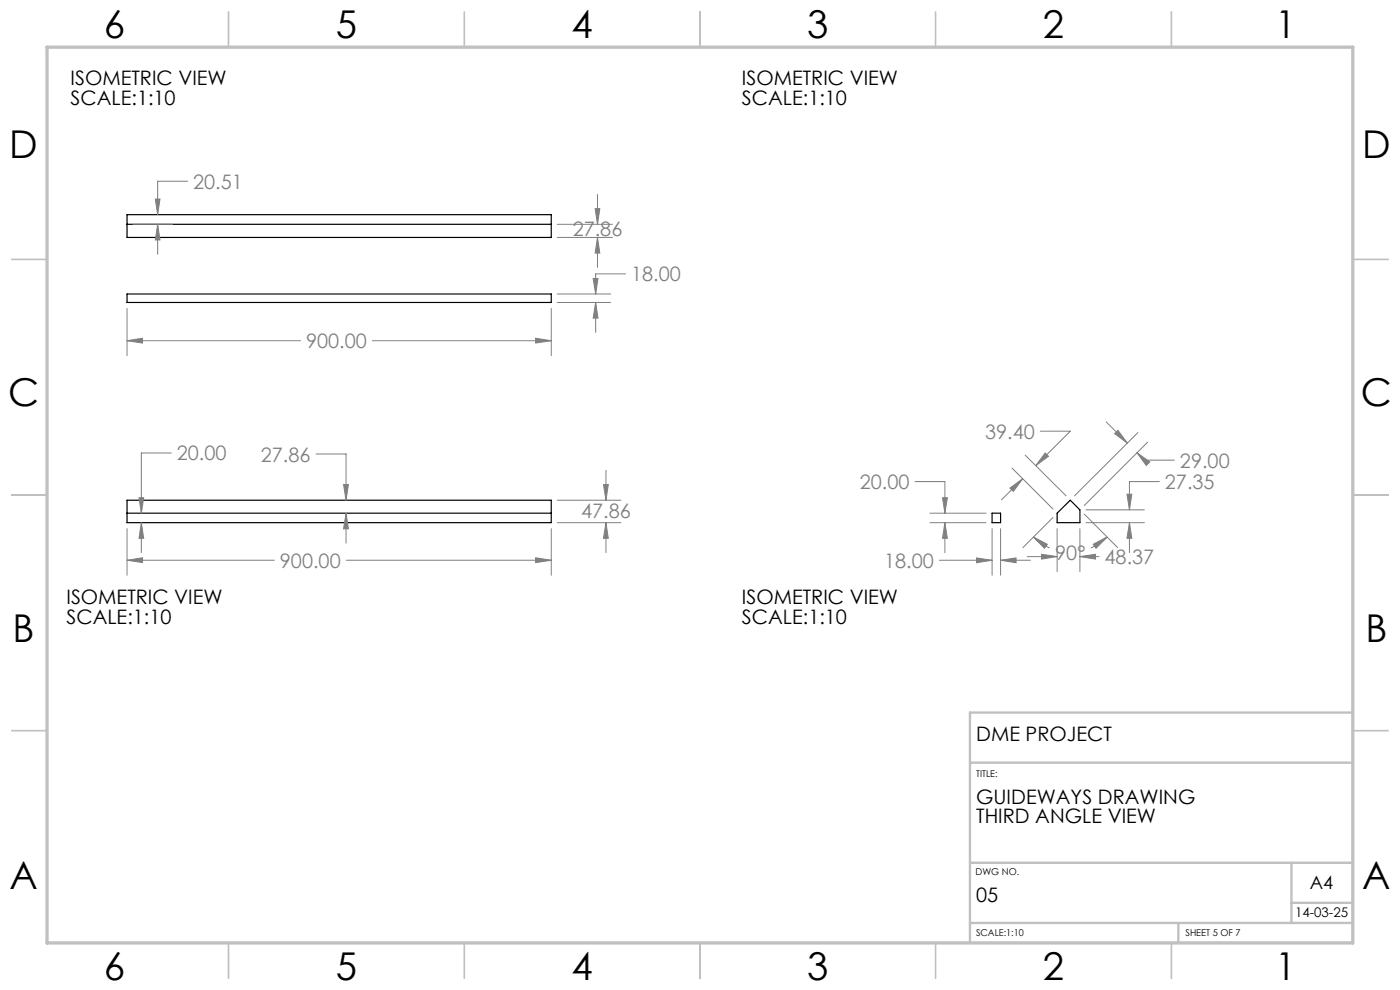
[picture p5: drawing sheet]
<svg xmlns="http://www.w3.org/2000/svg" width="297mm" height="210mm" viewBox="0 0 297 210" stroke-linecap="round" stroke-linejoin="round" font-family="sans-serif">
<path d="M27 45.5h89.9v4.9h-89.9zM27 47.6h89.9M27 62.4h89.9v1.8h-89.9zM27 106.1h89.9v4.8h-89.9zM27 108.9h89.9M210.5 108.9h1.8v2h-1.8zM224.3 108.9l2.7-2.8 2.1 2.1v2.7h-4.8z" fill="none" stroke="#000" stroke-width=".25"/>
<g fill="none" stroke="#808080" stroke-width=".21">
<path d="M39.8 38.4h-6.4v7.1M28.2 47.6h8.4M32.9 42.2h1l-.5 3.3zM33.4 47.6l.5 3.3h-1zM33.4 47.6v6.3M118.2 47.6h11.7M118.2 50.4h11.7M125.8 59.1h1.1l-.5 3.3zM126.3 44.3h.9l-.4 3.3zM126.8 50.4l.4 3.3h-.9zM126.8 41.2v6.4M126.8 50.4v6.3"/>
<path d="M132.7 58.1h-6.3v4.3M27 72.3l3.2-.6v1.1zM27 65.4v10.1M27 72.3h36.7M79 72.3h37.9M113.6 71.7l3.3 .6-3.3 .5zM116.9 65.4v10.1M118.2 62.4h11.3M118.2 64.2h11.3M126.4 64.2l.5 3.3h-1.1zM126.4 64.2v6.3M36.3 96.1h-6.3v12.8"/>
<path d="M67.1 96.3h6.3v9.8M128.6 99.8v6.3M214.7 99.3l8.7 8.7M217.5 96.5l8.7 8.7M220.7 91.5h6.3l-7.3 7.3M221.7 96.1l.7 .7-2.7 2zM234.7 89.5l4.4 4.5M236.5 92l.7-.7 1.9 2.7zM241.2 96l2.7 2-.7 .7zM241.2 96l1.6 1.6h6.3M241.4 91.7l-13.5 13.5M243.5 93.8l-13.5 13.4"/>
<path d="M27 118.8l3.2-.5v1zM27 112.1v9.9M27 118.8h31.2M29.5 105.6h1l-.5 3.3zM30 110.9l.5 3.3h-1zM30 110.9v6.3M72.9 102.8h1l-.5 3.3zM73.4 108.9l.5 3.3h-1zM73.4 108.9v6.3M73.4 118.8h43.5M113.6 118.3l3.3 .5-3.3 .5zM116.9 112.1v9.9"/>
<path d="M118.2 106.1h13.5M118.2 110.9h13.5M128 102.8h1l-.4 3.3zM128.6 110.9l.4 3.3h-1zM128.6 110.9v6.3M194.1 102.2h6.3v6.7M197.3 110.9h11.9M197.3 108.9h11.9M199.3 118.8h11.2M200 105.6h1l-.6 3.3zM200.4 110.9l.6 3.3h-1zM200.4 110.9v6.3"/>
<path d="M207.2 118.3l3.3 .5-3.3 .6zM210.5 112.1v9.9M212.3 118.8l3.2-.5v1.1zM212.3 118.8h6.3M212.3 112.1v9.9M214.2 103.5l2.8-1.9-2 2.6zM217 101.6l-4.6 4.4M217.9 118.1h6.4M219.2 113.9l3 1.6-.6 .8zM219.2 113.9a10.7 10.7 0 0 0 3.5 2.3M220.9 117.6l3.4 .5-3.4 .5zM223.4 109.8l-6.4 6.4"/>
<path d="M224.3 112.1v9.1M229.1 118.1l3.3-.5v1zM229.1 112.1v9.1M229.1 118.1h4.1M230 109l7.1 7.2M230.4 110.9h12.4M230.4 108.2h12.4M231.9 115.5l3-1.6-2.4 2.4zM234.9 113.9a10.7 10.7 0 0 1-3.5 2.3M239.1 104.8h1l-.5 3.4zM239.6 110.9l.5 3.3h-1zM239.6 110.9v6.3"/>
<path d="M246 102.2h-6.4v6"/>
</g>
<g fill="none" stroke="#c0c0c0" stroke-width=".35">
<path d="M48.5 2.5v7.5M98.5 2.5v7.5M148.5 2.5v7.5M198.5 2.5v7.5M248.5 2.5v7.5M2.5 55h7.5M287 55h7.5M2.5 105h7.5M287 105h7.5M2.5 155h7.5M287 155h7.5M48.5 200v7.5"/>
<path d="M98.5 200v7.5M148.5 200v7.5M198.5 200v7.5M248.5 200v7.5"/>
</g>
<path d="M287 151.2h-81.2v48.8M205.8 161.8h81.2M205.8 195.8h81.2M205.8 183h81.2M250 195.8v4.2M274 183v12.8M274 191.5h13" fill="none" stroke="#c0c0c0" stroke-width=".5"/>
<path d="M10 10h277v190h-277z" fill="none" stroke="#c0c0c0" stroke-width=".7"/>
<path d="M113.6 118.3l3.3 .5-3.3 .5zM27 118.8l3.2-.5v1zM128 102.8h1l-.4 3.3zM128.6 110.9l.4 3.3h-1zM29.5 105.6h1l-.5 3.3zM30 110.9l.5 3.3h-1zM73.4 108.9l.5 3.3h-1zM72.9 102.8h1l-.5 3.3zM113.6 71.7l3.3 .6-3.3 .5zM27 72.3l3.2-.6v1.1zM125.8 59.1h1.1l-.5 3.3zM126.4 64.2l.5 3.3h-1.1zM126.3 44.3h.9l-.4 3.3zM126.8 50.4l.4 3.3h-.9zM32.9 42.2h1l-.5 3.3zM33.4 47.6l.5 3.3h-1zM200 105.6h1l-.6 3.3zM200.4 110.9l.6 3.3h-1zM207.2 118.3l3.3 .5-3.3 .6zM212.3 118.8l3.2-.5v1.1zM220.9 117.6l3.4 .5-3.4 .5zM229.1 118.1l3.3-.5v1zM239.6 110.9l.5 3.3h-1zM239.1 104.8h1l-.5 3.4zM241.2 96l2.7 2-.7 .7zM236.5 92l.7-.7 1.9 2.7zM221.7 96.1l.7 .7-2.7 2zM214.2 103.5l2.8-1.9-2 2.6zM219.2 113.9l3 1.6-.6 .8zM231.9 115.5l3-1.6-2.4 2.4z" fill="#808080"/>
<g font-size="8.1">
<text x="22" y="8">6</text>
<text x="71.2" y="8">5</text>
<text x="121.2" y="8">4</text>
<text x="171.3" y="8">3</text>
<text x="221.3" y="8">2</text>
<text x="270.5" y="8">1</text>
<text x="2" y="33.6">D</text>
<text x="289" y="33.6">D</text>
<text x="1.7" y="86.1">C</text>
<text x="288.7" y="86.1">C</text>
<text x="2.7" y="136.1">B</text>
<text x="289.7" y="136.1">B</text>
<text x="2" y="188.6">A</text>
<text x="289" y="188.6">A</text>
<text x="22" y="208">6</text>
<text x="71.2" y="208">5</text>
<text x="121.2" y="208">4</text>
<text x="171.3" y="208">3</text>
<text x="221.3" y="208">2</text>
<text x="270.5" y="208">1</text>
</g>
<g font-size="4.2">
<text x="15" y="18">ISOMETRIC VIEW</text>
<text x="15" y="22.2">SCALE:1:10</text>
<text x="157.4" y="18">ISOMETRIC VIEW</text>
<text x="157.4" y="22.2">SCALE:1:10</text>
<text x="14.1" y="128.1">ISOMETRIC VIEW</text>
<text x="157.4" y="128.1">ISOMETRIC VIEW</text>
<text x="14.1" y="132.3">SCALE:1:10</text>
<text x="157.4" y="132.3">SCALE:1:10</text>
<text x="207.1" y="157.2">DME PROJECT</text>
<text x="207.1" y="170.5">GUIDEWAYS DRAWING</text>
<text x="207.1" y="174.7">THIRD ANGLE VIEW</text>
<text x="207.1" y="191.3">05</text>
</g>
<g font-size="4.2" fill="#808080">
<text x="41" y="40">20.51</text>
<text x="121.5" y="50.1">27.86</text>
<text x="133.9" y="59.7">18.00</text>
<text x="64.9" y="73.8">900.00</text>
<text x="209" y="93">39.40</text>
<text x="37.5" y="97.7">20.00</text>
<text x="55.3" y="97.9">27.86</text>
<text x="250.3" y="99.2">29.00</text>
<text x="182.4" y="103.7">20.00</text>
<text x="247.1" y="103.7">27.35</text>
<text x="123.3" y="109.9">47.86</text>
<text x="223.9" y="118.7">90°</text>
<text x="234.3" y="119.7">48.37</text>
<text x="59.4" y="120.4">900.00</text>
<text x="187.6" y="120.4">18.00</text>
</g>
<text font-size="3.9" x="277.9" y="188.5">A4</text>
<text font-size="2.8" x="274.7" y="194.5">14-03-25</text>
<g font-size="2">
<text x="207.1" y="164.9">TITLE:</text>
<text x="207" y="185.5">DWG NO.</text>
<text x="207.1" y="198.6">SCALE:1:10</text>
<text x="251.5" y="198.6">SHEET 5 OF 7</text>
</g>
</svg>
